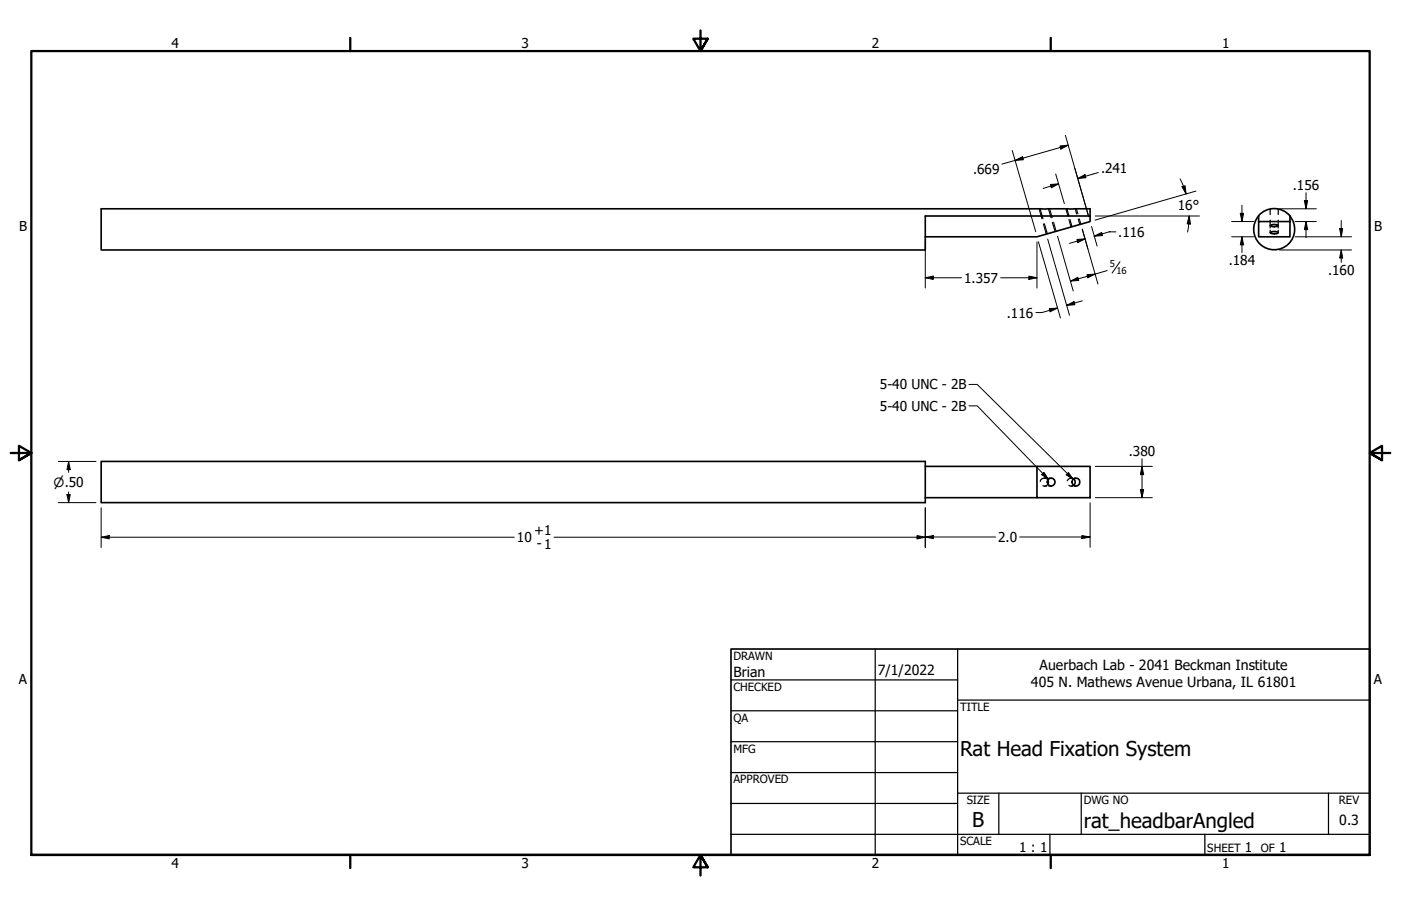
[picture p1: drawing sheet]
<svg xmlns="http://www.w3.org/2000/svg" width="432mm" height="279mm" viewBox="0 0 432 279" stroke-linecap="round" stroke-linejoin="round" font-family="sans-serif">
<!-- layer: Hidden (ANSI) -->
<g fill="none" stroke="#000" stroke-width=".38">
<path d="M320.5 64.4l.9 3M321.9 69l.9 3.1M323.2 64.4l.8 2.8M324.4 68.6l.8 2.8M328.8 64.4l.6 2.1M329.8 67.7l.6 2.2M331.4 64.4l.5 1.6M332.4 67.6l.4 1.6M391.5 64.5v1.7M391.5 67.9v2.4M391.5 71v.8M394 64.5v1.7"/>
<path d="M394 67.9v2.4M394 71v.8M321.9 147.4l-.7 .2-.5 .4-.1 .5M321.9 147.4l.4 .1M321.9 147.4h.7M321.9 149.9h.7M322.6 147.7l.4 .3M323 149.4l-.5 .4h-1.1M323.3 147.4h.7M323.3 149.9h.7M329.4 149.7l.9 .2 .6-.2M330.1 149.9h.5"/>
<path d="M330.6 147.4a1.45 1.45 0 0 0-1.7 .9M330.6 147.6h.3M331.2 147.4h.4M331.2 149.9h.4"/>
</g>
<!-- layer: Visible (ANSI) -->
<g fill="none" stroke="#000" stroke-width=".51">
<path d="M336 66.6v-2.2h-304.8v12.7h254v-10.5h50.8v1.7l-16.4 4.7h-34.4M387.9 68.3h9.7v4.7h-9.7zM387.9 66.6v1.7M391.5 71.8l.6-.4a1.92 1.92 0 0 1 1.9 .4 2.57 2.57 0 0 1-2.5 0zM391.5 69.5l1.2-.3 1.3 .3a2.2 2.2 0 0 1-2.5 0zM397.5 66.6a6.3 6.3 0 0 1-3 10 6.3 6.3 0 0 1-8.2-6.5 6.3 6.3 0 0 1 9.1-5.2l2.2 1.7v1.7M31.2 142.3h254v12.7h-254zM285.2 143.8h34.4M285.2 153.5h34.4M319.6 143.8h16.4v9.7h-16.4zM323 148l.2 .7-.2 .7M330.9 147.6a1.27 1.27 0 0 1 0 2.1"/>
<circle cx="324" cy="148.7" r="1.22"/>
<circle cx="331.6" cy="148.7" r="1.24"/>
</g>
<!-- layer: Hidden Narrow (ANSI) -->
<path d="M320.2 64.4l.9 3.1M321.6 69l.9 3.2M323.5 64.4l.8 2.7M324.7 68.5l.8 2.8M328.5 64.4l.6 2.2M329.4 67.8l.7 2.2M331.8 64.4l.4 1.6M332.7 67.5l.4 1.6" fill="none" stroke="#000" stroke-width=".31"/>
<!-- layer: Border (ANSI) -->
<path d="M107.9 11.7v4M215.9 9.4v6.3l-2.2-3.8h4.4l-2.2 3.8 2.2-3.8M323.8 11.7v4M3.3 139.7h6.4l-3.9-2.2v4.4l3.9-2.2-3.9 2.2M428.5 139.7h-6.4l3.9-2.2v4.4l-3.9-2.2 3.9 2.2M9.7 263.7v-248h412.4v248h-412.4h412.4M107.9 263.7v4M218.1 267.5l-2.2-3.8 2.2 3.8h-4.4l2.2-3.8v6.3M323.8 263.7v4" fill="none" stroke="#000" stroke-width=".7"/>
<!-- layer: Title (ANSI) -->
<g fill="none" stroke="#000" stroke-width=".38">
<path d="M225.3 209.7h69.8M225.3 219.2h69.8M269.7 200.2v63.5M295.1 215.9h127M295.1 200.2v63.5M225.3 228.7h69.8M225.3 238.3h69.8M225.3 257.3h196.8M225.3 247.8h69.8M295.1 244.6h127M307.8 244.6v12.7M323.6 257.3v6.4"/>
<path d="M333.2 244.6v12.7M371.3 257.3v6.4M409.4 244.6v12.7"/>
</g>
<path d="M225.3 200.2h196.8v63.5h-196.8z" fill="none" stroke="#000" stroke-width=".51"/>
<!-- layer: Dimension (ANSI) -->
<g fill="none" stroke="#000" stroke-width=".31">
<path d="M312 46.4l7.2 25M312.9 49.5l2.3-1.2 .2 1zM323.7 56.9l2.6-.2-2.3 1.2zM325.4 53.7l2.6 9.1M326.3 56.7l-4.8 1.4M326.7 45l2.5-.2-2.2 1.2zM328.4 41.7l7.1 25.1M329.2 44.8l-20.4 5.8M332.2 55.1l2.2-1.3 .3 1zM338.5 53.2l-6.3 1.9M363.7 55.2l1.1 2.3M364.3 57.6l1-.3 .3 2.5z"/>
<path d="M364.8 57.5l.8 2.3M368.6 58.9l-31.1 9M402.5 59.4v5M285.2 74.6v14.2M319.6 74.6v14.2M320 74.5l6.8 23.5M322.9 73.7l6.7 23.5M325.9 72.8l4.9 16.9M331.9 73.9l2.6-.2-2.3 1.1zM333.6 70.7l4.8 16.9M334.5 73.7l-4.9 1.4M336.4 69.8l1.7 6.1"/>
<path d="M337.2 72.8l2.3-1.1 .3 .9zM337.6 66.6h32.1M343.9 71.5l-1.8-.1-4.9 1.4M366.5 66.6l.4 2.5-1-.1zM366.5 66.6l-.5 4.9M379.6 73h6.7M379.6 68.3h6.7M382.3 65.8h1l-.5 2.5zM382.8 73l.5 2.5h-1zM382.8 63.3v5M382.8 73v4.9M394.3 64.4h11.4"/>
<path d="M394.3 77.1h22.3M399.2 73h17.4M399.2 68.3h6.5M402 61.8h1l-.5 2.6zM402.5 68.3l.5 2.5h-1zM402.5 68.3v5M412.9 70.5h.9l-.4 2.5zM413.4 77.1l.4 2.5h-.9zM413.4 68v5M413.4 77.1v3.8M285.2 85.7l2.5-.5v1zM285.2 85.7h11.2"/>
<path d="M308.4 85.7h11.2M317.1 85.2l2.5 .5-2.5 .5zM323.4 95.2l2.5-.2-2.2 1.1zM325.9 95l-4.8 1.4h-1.8M328.7 94.2l2.3-1.2 .3 1zM329.9 86.7l2.3-1.2 .3 1zM333.6 92.8l-4.9 1.4M335 84.7l2.6-.2-2.3 1.2zM341.2 83.4l-11.3 3.3M18 142.3h11.6M18 155h11.6M20.6 152.5h1.1l-.6 2.5z"/>
<path d="M21.1 142.3l.6 2.5h-1.1zM21.1 142.3v3.4M21.1 151.7v3.3M31.2 156.6v12.2M285.2 156.6v12.2M336 155.1v13.7M337.6 143.8h17.6M337.6 153.5h17.6M351.5 151h1l-.5 2.5zM352 143.8l.5 2.6h-1zM352 141.5v12M31.2 165.7l2.5-.5v1z"/>
<path d="M31.2 165.7h127.3M170.8 165.7h114.4M282.6 165.2l2.6 .5-2.6 .5zM285.2 165.6l2.5-.4v.9zM285.2 165.6h21.6M314.3 165.6h21.7M333.4 165.2l2.6 .4-2.6 .5z"/>
</g>
<g fill="#000">
<path d="M312.9 49.5l2.3-1.2 .2 1z" fill-rule="evenodd"/>
<path d="M323.7 56.9l2.6-.2-2.3 1.2z" fill-rule="evenodd"/>
<path d="M326.7 45l2.5-.2-2.2 1.2z" fill-rule="evenodd"/>
<path d="M332.2 55.1l2.2-1.3 .3 1z" fill-rule="evenodd"/>
<path d="M364.3 57.6l1-.3 .3 2.5z" fill-rule="evenodd"/>
<path d="M331.9 73.9l2.6-.2-2.3 1.1z" fill-rule="evenodd"/>
<path d="M337.2 72.8l2.3-1.1 .3 .9z" fill-rule="evenodd"/>
<path d="M366.5 66.6l.4 2.5-1-.1z" fill-rule="evenodd"/>
<path d="M382.3 65.8h1l-.5 2.5z" fill-rule="evenodd"/>
<path d="M382.8 73l.5 2.5h-1z" fill-rule="evenodd"/>
<path d="M402 61.8h1l-.5 2.6z" fill-rule="evenodd"/>
<path d="M402.5 68.3l.5 2.5h-1z" fill-rule="evenodd"/>
<path d="M412.9 70.5h.9l-.4 2.5z" fill-rule="evenodd"/>
<path d="M413.4 77.1l.4 2.5h-.9z" fill-rule="evenodd"/>
<path d="M285.2 85.7l2.5-.5v1z" fill-rule="evenodd"/>
<path d="M317.1 85.2l2.5 .5-2.5 .5z" fill-rule="evenodd"/>
<path d="M323.4 95.2l2.5-.2-2.2 1.1z" fill-rule="evenodd"/>
<path d="M328.7 94.2l2.3-1.2 .3 1z" fill-rule="evenodd"/>
<path d="M329.9 86.7l2.3-1.2 .3 1z" fill-rule="evenodd"/>
<path d="M335 84.7l2.6-.2-2.3 1.2z" fill-rule="evenodd"/>
<path d="M20.6 152.5h1.1l-.6 2.5z" fill-rule="evenodd"/>
<path d="M21.1 142.3l.6 2.5h-1.1z" fill-rule="evenodd"/>
<path d="M351.5 151h1l-.5 2.5z" fill-rule="evenodd"/>
<path d="M352 143.8l.5 2.6h-1z" fill-rule="evenodd"/>
<path d="M31.2 165.7l2.5-.5v1z" fill-rule="evenodd"/>
<path d="M282.6 165.2l2.6 .5-2.6 .5z" fill-rule="evenodd"/>
<path d="M285.2 165.6l2.5-.4v.9z" fill-rule="evenodd"/>
<path d="M333.4 165.2l2.6 .4-2.6 .5z" fill-rule="evenodd"/>
</g>
<!-- layer: Symbol (ANSI) -->
<path d="M298.6 118.6h2.6l29.6 29.2M298.6 125.2h2.6l22 22.6M321.8 145.7l1.4 2.1-2.1-1.4zM329.3 145.7l1.5 2.1-2.2-1.4z" fill="none" stroke="#000" stroke-width=".31"/>
<g fill="#000">
<path d="M321.8 145.7l1.4 2.1-2.1-1.4z" fill-rule="evenodd"/>
<path d="M329.3 145.7l1.5 2.1-2.2-1.4z" fill-rule="evenodd"/>
</g>
<!-- layer: Dimension (ANSI) -->
<path d="M345.2 80.7l-2.4 3.5" fill="none" stroke="#000" stroke-width=".32"/>
<g font-size="6.3">
<text x="295.9" y="233.1">Rat Head Fixation System</text>
<text x="299.7" y="255.1">B</text>
<text x="334" y="255.3">rat_headbarAngled</text>
</g>
<g font-size="4.3">
<text x="226.1" y="208.9">Brian</text>
<text x="270.5" y="208.2">7/1/2022</text>
<text x="320.4" y="206.7">Auerbach Lab - 2041 Beckman Institute</text>
<text x="317.8" y="211.9">405 N. Mathews Avenue Urbana, IL 61801</text>
<text x="412.7" y="254.4">0.3</text>
</g>
<g font-size="4.2">
<text x="52.8" y="14.7">4</text>
<text x="160.8" y="14.7">3</text>
<text x="268.7" y="14.7">2</text>
<text x="376.7" y="14.7">1</text>
<text x="299.9" y="53.5">.669</text>
<text x="339.3" y="53.3">.241</text>
<text x="398.5" y="58.6">.156</text>
<text x="363" y="64.7">16°</text>
<text x="5.9" y="71.4">B</text>
<text x="423.5" y="71.4">B</text>
<text x="344.7" y="73">.116</text>
<text x="378.7" y="81.8">.184</text>
<text x="297.2" y="87.2">1.357</text>
<text x="409.3" y="84.8">.160</text>
<text x="310.3" y="97.9">.116</text>
<text x="271.2" y="120.1">5-40 UNC - 2B</text>
<text x="271.2" y="126.7">5-40 UNC - 2B</text>
<text x="347.9" y="140.6">.380</text>
<text x="159.3" y="167.2">10</text>
<text x="164.7" y="164.9">+1</text>
<text x="307.7" y="167.1">2.0</text>
<text x="165.4" y="169.1">- 1</text>
<text x="5.8" y="211.1">A</text>
<text x="423.4" y="211.1">A</text>
<text x="314.1" y="262.9">1 : 1</text>
<text x="383.7" y="262.8">1</text>
<text x="394.2" y="262.8">1</text>
<text x="52.8" y="267.7">4</text>
<text x="160.8" y="267.7">3</text>
<text x="268.7" y="267.7">2</text>
<text x="376.7" y="267.7">1</text>
</g>
<text font-size="3.9" x="16.5" y="150.1">⌀.50</text>
<g font-size="3.5">
<text x="226.1" y="203.5">DRAWN</text>
<text x="226.1" y="213">CHECKED</text>
<text x="295.9" y="219.2">TITLE</text>
<text x="226.1" y="222.6">QA</text>
<text x="226.1" y="232.1">MFG</text>
<text x="226.1" y="241.6">APPROVED</text>
<text x="297.9" y="248">SIZE</text>
<text x="334" y="248">DWG NO</text>
<text x="412.7" y="247.9">REV</text>
<text x="295.9" y="260.7">SCALE</text>
<text x="372.1" y="262.8">SHEET</text>
<text x="388.6" y="262.8">OF</text>
</g>
<g font-size="2.9">
<text x="342" y="82.4">5</text>
<text x="344.1" y="84.6">16</text>
</g>
</svg>
